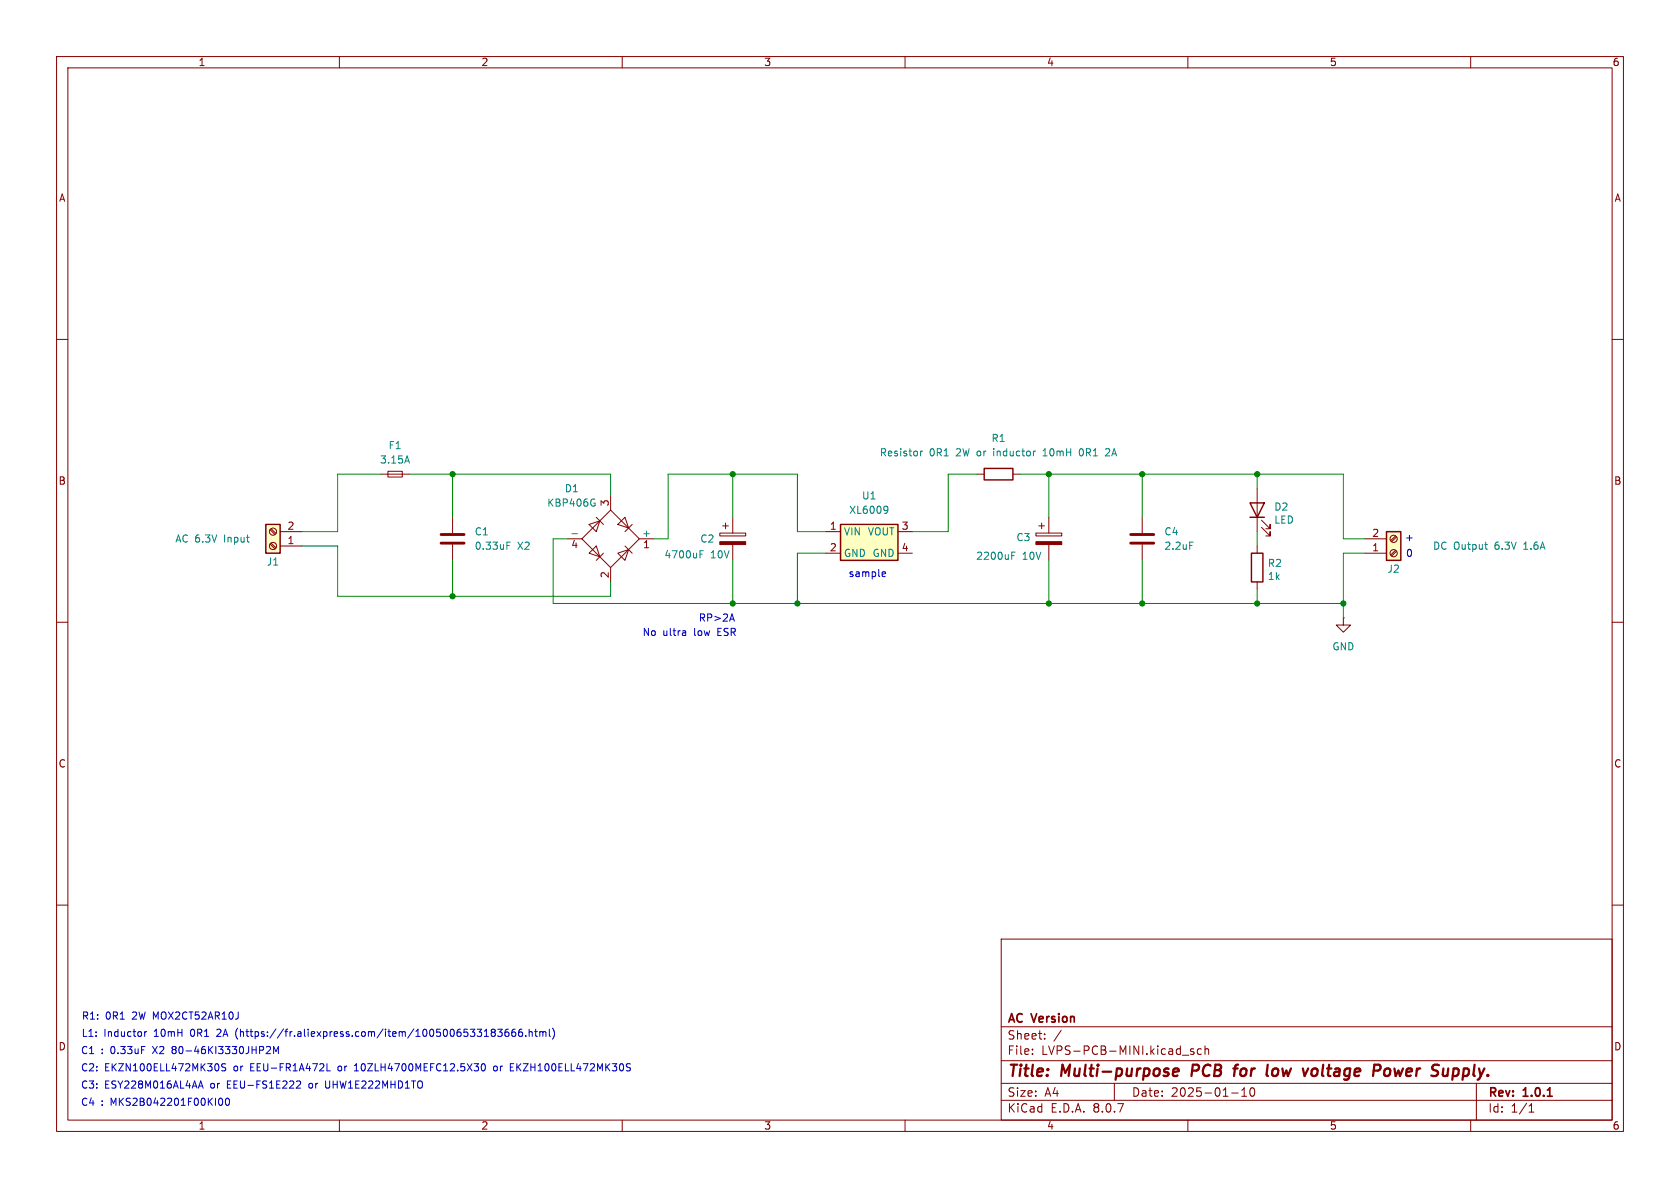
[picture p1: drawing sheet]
<svg xmlns="http://www.w3.org/2000/svg" width="297mm" height="210mm" viewBox="0 0 297 210" stroke-linecap="round" stroke-linejoin="round" font-family="sans-serif">
<g fill="none" stroke="#840000" stroke-width=".18">
<path d="M10 10h277v190h-277zM12 12h273v186h-273zM60 10v2M110 10v2M160 10v2M210 10v2M260 10v2M10 60h2M285 60h2M80 91.4v2.8M80 96.3v2.8M10 110h2"/>
<path d="M285 110h2M10 160h2M177 166h108v32h-108zM285 160h2M60 198v2M110 198v2M160 198v2M177 194.5h108M177 191.5h108M177 187.5h108M177 181.5h108M182.5 186.3v.1"/>
<path d="M182.5 185.5v.1M184.7 183.6v.1M184.7 182.8v.1M187.6 182.1l-1.3 2M197 191.5v3M209 186.5h1.2M210 198v2M211 185.5l-.3-.1-.2 .2v.2l.5 .2v.3h-.5M212.4 185.5l-.4-.1-.3 .3v.4l.1 .2h.6M213 185.5l.2-.1 .4 .1 .1 .9M213 184.9v1.5M217.7 193.2h1.2"/>
<path d="M219.5 193.8h.9M219.5 192.7l.5-.4v1.5M221.1 192.4l.2-.1a.81 .81 0 0 1 .6 .6 .81 .81 0 0 1-.3 .8l-.1 .1a.81 .81 0 0 1-.4-1.4zM260 198v2M261 191.5v6.5M270.3 196.6h.9M270.3 195.5l.4-.4v1.5"/>
</g>
<path d="M273.6 193.8h.8" fill="none" stroke="#840000" stroke-width=".3"/>
<path d="M207.4 189.5l1-.1-.1-.4-.2-.1-.5 .1-.3 .9 .3 .3 .6-.1M210.9 188.2l-.3 2M218 188.9h.8M218.9 188.2l-.4 .1-.1 .2M225.7 188.9a.62 .62 0 0 0-.8 .4v.7a.52 .52 0 0 0 .8 .1M232.1 189a.5 .5 0 0 1 .8 .3v.5a.62 .62 0 0 1-.7 .4M244.9 189.1a.52 .52 0 0 1 .5-.2 .52 .52 0 0 1 .4 .4l-.1 .5a.55 .55 0 0 1-.5 .4 .55 .55 0 0 1-.5-.4zM256.8 190.1l.6 .1M257 188.9l-.3 2M257.6 188.9l-.6 .1" fill="none" stroke="#840000" stroke-width=".4"/>
<path d="M78 96h4M78 94.5h4" fill="none" stroke="#840000" stroke-width=".51"/>
<path d="M89.6 96.4h.4M89.6 95.8h.6" fill="none" stroke="#008484" stroke-width=".18"/>
<path d="M47 92.7h2.5v5.1h-2.5z" fill="#ffffc2"/>
<path d="M47 92.7h2.5v5.1h-2.5z" fill="none" stroke="#840000" stroke-width=".25"/>
<g fill="none" stroke="#840000" stroke-width=".18">
<path d="M47.8 93.6l.8 .9M47.8 96.2l.8 .8M47.9 93.5l.9 .8M47.9 96l.9 .9M49.5 96.5h3.8M49.5 94h3.8M67.3 83.8h5.1M68.6 83.3h2.5v1h-2.5zM100.3 95.3h2.6M104.1 92.7l1.9-.6-.6 1.9zM104.1 97.8l1.3-1.3 .6 1.9zM105.4 91.4l1.3 1.3"/>
<path d="M106.7 97.8l-1.3 1.3M107.9 90.2l5.1 5.1-5.1 5-5-5zM107.9 87.6v2.6M109.2 92.7l1.3-1.3 .6 1.9zM109.2 97.8l1.9-.6-.6 1.9zM110.5 96.5l1.3 1.3M111.8 92.7l-1.3 1.3M113 95.3h2.6M127.3 94.2h4.5v.5h-4.5zM127.8 93h1M128.3 92.5v1M129.5 91.4v2.8"/>
<path d="M129.5 96.3v2.8M107.9 100.3v2.6"/>
<circle cx="48.3" cy="96.5" r=".63"/>
<circle cx="48.3" cy="94" r=".63"/>
</g>
<path d="M72 80.6l.4 1.3M101.1 94.3h1M104.8 88.2l.3 .1M105 88.9h.2v.5l-.2 .1M123.7 98h.5M123.7 97.4h.7" fill="none" stroke="#008484" stroke-width=".18"/>
<path d="M127.3 95.8h4.5v.5h-4.5z" fill="#840000" stroke="#840000" stroke-width=".18"/>
<path d="M148.6 92.7h10.1v6.4h-10.1z" fill="#ffffc2"/>
<path d="M148.6 92.7h10.1v6.4h-10.1z" fill="none" stroke="#840000" stroke-width=".25"/>
<path d="M146 94h2.6M146 97.8h2.6M158.7 94h2.6M158.7 97.8h2.6M183.1 94.2h4.6v.5h-4.6zM183.6 93h1.1M184.1 92.5v1M185.4 91.4v2.8M185.4 96.3v2.8" fill="none" stroke="#840000" stroke-width=".18"/>
<path d="M156.5 89.5l.4 .1a.84 .84 0 0 1-.3 1.1M157 90l-.3 .3h-.2M178.9 98.2h.4M178.9 97.6h.6" fill="none" stroke="#008484" stroke-width=".18"/>
<path d="M183.1 95.8h4.6v.5h-4.6z" fill="#840000" stroke="#840000" stroke-width=".18"/>
<path d="M245.1 94h2.5v5.1h-2.5z" fill="#ffffc2"/>
<path d="M174 82.8h5.1v2h-5.1zM221 88.9h2.5l-1.3 2.5zM221 91.4h2.5M221.2 97.8h2.1v5.1h-2.1zM245.1 94h2.5v5.1h-2.5z" fill="none" stroke="#840000" stroke-width=".25"/>
<g fill="none" stroke="#840000" stroke-width=".18">
<path d="M172.7 83.8h1.3M179.1 83.8h1.2M201.9 91.4v2.8M201.9 96.3v2.8M222.2 86.4v7.6M222.2 96.5v1.3M223 93.2l1.5 1.5v-.7v.7h-.7M223 91.9l1.5 1.6v-.8v.8h-.7M241.3 97.8h3.8M241.3 95.3h3.8M246.7 94.7l-.9 .9M246.7 97.3l-.9 .8"/>
<path d="M246.9 94.9l-.9 .9M246.9 97.5l-.9 .8M222.2 102.9v1.2M237.5 109.2v1.3h1.3l-1.3 1.3-1.3-1.3h1.3M237.5 109.2h.1"/>
<circle cx="246.4" cy="95.2" r=".63"/>
<circle cx="246.4" cy="97.8" r=".63"/>
</g>
<path d="M162.7 79.7v.9M163.1 79.7l-.4 .3M182.9 79.7h.2M184.6 79.5l-.2 .2M191.2 79.3a.68 .68 0 0 0-.4 .7 .68 .68 0 0 0 .4 .6M196.1 79.4l-.5-.1-.1 .1M196.1 79.9l-.7 .7h.8M184.4 80.6h.7M210.3 95.8h.6M262.5 96.3h.5M262.8 97.1h.2" fill="none" stroke="#008484" stroke-width=".18"/>
<path d="M199.9 96h4.1M199.9 94.5h4.1" fill="none" stroke="#840000" stroke-width=".51"/>
<g fill="none" stroke="#0000c2" stroke-width=".18">
<path d="M121.2 111.6v.7M121.2 112.3h-.1M121.2 111.8l-.1 .1M129.1 109.4h.6M129.4 108.5l.4 1.3M156.1 101.1h.4l.1 .3-.6 .1M156.5 101.9h-.4M25.6 182.4v.8M25.9 182.4l-.3 .2M35.2 192h.6M35.5 191.1l.4 1.3M38.6 188.2l.1 .3-.1 .7"/>
<path d="M38.8 194.3l.1-.2a.68 .68 0 0 1 .5 .7 .68 .68 0 0 1-.5 .6l-.1-.1M39.9 188.1l-.5-.1-.2 .2v.3l.6 .3 .1 .3-.2 .2-.5-.1M40 194.2l.1-.1a.68 .68 0 0 1 .5 .7 .68 .68 0 0 1-.5 .6 .84 .84 0 0 1-.1-1.2zM41.8 182.1l-.1 .5 .1 .7M47.3 185h.4l.1 .4-.8 .9h.8M48.4 186.3v-1.3l.4 .9 .4-.9v1.3M52.5 191.1h.4l.2 .3-.7 1h.7M57.6 191.1v1l.2 .3M57.8 188v1.3h.6M62.6 189.3h.8M62.9 188.2l-.3 .2M85.3 188.1l.1-.1a.68 .68 0 0 1 .4 .7 .68 .68 0 0 1-.4 .6 .84 .84 0 0 1-.1-1.2z"/>
<path d="M87.1 182.5l-.3-.3 .3-.3h.2l.3 .3-.3 .3M87.1 182.5l-.3 .2 .1 .4 .2 .1 .3-.1 .2-.1v-.3l-.3-.2M87.1 182.5h.2M87.7 188.5h-.3l-.1 .2v.5l.4 .1M88 181.9h.8l-.5 .5 .4 .1v.6l-.2 .1-.5-.1M89.9 181.9l-.4 .1a.86 .86 0 0 0 0 1.2l.4-.1 .1-.4-.3-.3h-.2l-.2 .3M90.2 189.3h.6M90.2 188h.6M90.2 188.6h.4M91.1 181.9l-.4 .1a.86 .86 0 0 0 0 1.2l.4-.1 .1-.4-.3-.3-.3 .1-.1 .2M92.3 181.9l-.4 .1a.86 .86 0 0 0 0 1.2l.4-.1 .1-.4-.2-.3-.4 .1-.1 .2M92.9 183.1v.1"/>
<path d="M93.6 182.5l.1-.1h.3l.1 .8M93.6 181.9v1.3M94.5 182.4h.5M94.7 181.9v1.1l.3 .2M95.4 182.5l.4-.1 .2 .1M95.4 182.4v.8M96 182.5l.2-.1h.3v.8M96 182.5v.7M97.1 181.9v1.1l.2 .2M97.7 181.8a1.46 1.46 0 0 1 0 1.9M111.3 188l.1 .1M111.3 188.8l.1 .1-.1 .3"/>
</g>
<g fill="none" stroke="#008400" stroke-width=".18">
<path d="M53.3 96.5h6.4v8.9h48.2v-2.5M67.3 83.8h-7.6v10.2h-6.4M72.4 83.8h35.5v3.8M80 83.8v7.6M80 99.1v6.3M100.3 95.3h-2.5v11.4h139.7M129.5 83.8v7.6M129.5 99.1v7.6M146 94h-5v-10.2h-22.9v11.5h-2.5M146 97.8h-5v8.9M172.7 83.8h-5.1v10.2h-6.3M180.3 83.8h57.2v11.5h3.8"/>
<path d="M185.4 83.8v7.6M185.4 99.1v7.6M201.9 83.8v7.6M201.9 99.1v7.6M222.2 83.8v2.6M222.2 94v2.5M241.3 97.8h-3.8v11.4M222.2 104.1v2.6"/>
</g>
<g fill="#008400" stroke="#008400" stroke-width=".18">
<circle cx="201.9" cy="83.8" r=".46"/>
<circle cx="201.9" cy="106.7" r=".46"/>
<circle cx="185.4" cy="106.7" r=".46"/>
<circle cx="222.2" cy="106.7" r=".46"/>
<circle cx="185.4" cy="83.8" r=".46"/>
<circle cx="237.5" cy="106.7" r=".46"/>
<circle cx="222.2" cy="83.8" r=".46"/>
<circle cx="141" cy="106.7" r=".46"/>
<circle cx="129.5" cy="106.7" r=".46"/>
<circle cx="129.5" cy="83.8" r=".46"/>
<circle cx="80" cy="105.4" r=".46"/>
<circle cx="80" cy="83.8" r=".46"/>
</g>
<g font-size="2.8" fill="#840000">
<text x="178" y="190.9">Title:</text>
<text x="187.7" y="190.9">Multi-purpose</text>
<text x="211.5" y="190.9">PCB</text>
<text x="219.8" y="190.9">for</text>
<text x="226.3" y="190.9">low</text>
<text x="233.6" y="190.9">voltage</text>
<text x="246.8" y="190.9">Power</text>
<text x="258" y="190.9">Supply.</text>
</g>
<g font-size="2.1" fill="#840000">
<text x="178" y="184">Sheet:</text>
<text x="178" y="181.2">AC</text>
<text x="182.5" y="181.2">Version</text>
<text x="178" y="186.7">File:</text>
<text x="184.1" y="186.7">LVPS-PCB-MINI.kicad_sch</text>
<text x="178" y="196.9">KiCad</text>
<text x="178" y="194.1">Size:</text>
<text x="184.7" y="194.1">A4</text>
<text x="185.7" y="196.9">E.D.A.</text>
<text x="193.3" y="196.9">8.0.7</text>
<text x="200" y="194.1">Date:</text>
<text x="207" y="194.1">2025-01-10</text>
<text x="263" y="194.3">Rev:</text>
<text x="263" y="196.9">Id:</text>
<text x="267.1" y="196.9">1/1</text>
<text x="269.4" y="194.3">1.0.1</text>
</g>
<g font-size="1.8" fill="#840000">
<text x="35" y="11.9">1</text>
<text x="85" y="11.9">2</text>
<text x="135" y="11.9">3</text>
<text x="185" y="11.9">4</text>
<text x="235" y="11.9">5</text>
<text x="285" y="11.9">6</text>
<text x="10.3" y="35.9">A</text>
<text x="285.3" y="35.9">A</text>
<text x="10.3" y="85.9">B</text>
<text x="107.7" y="89.6" transform="rotate(-90 107.7 89.6)">3</text>
<text x="285.3" y="85.9">B</text>
<text x="50.7" y="93.7">2</text>
<text x="146.6" y="93.7">1</text>
<text x="159.3" y="93.7">3</text>
<text x="242.5" y="95">2</text>
<text x="50.7" y="96.3">1</text>
<text x="100.9" y="97.2">4</text>
<text x="113.6" y="97.2">1</text>
<text x="146.6" y="97.5">2</text>
<text x="159.3" y="97.5">4</text>
<text x="242.5" y="97.5">1</text>
<text x="107.7" y="102.3" transform="rotate(-90 107.7 102.3)">2</text>
<text x="10.3" y="135.9">C</text>
<text x="285.3" y="135.9">C</text>
<text x="10.3" y="185.9">D</text>
<text x="285.3" y="185.9">D</text>
<text x="35" y="199.9">1</text>
<text x="85" y="199.9">2</text>
<text x="135" y="199.9">3</text>
<text x="185" y="199.9">4</text>
<text x="235" y="199.9">5</text>
<text x="285" y="199.9">6</text>
</g>
<g font-size="1.8" fill="#008484">
<text x="67.1" y="82.1">3.15A</text>
<text x="68.6" y="79.6">F1</text>
<text x="155.4" y="80.9">Resistor</text>
<text x="164.3" y="80.9">0R1</text>
<text x="169.2" y="80.9">2W or</text>
<text x="175.2" y="78.3">R1</text>
<text x="176.1" y="80.9">inductor</text>
<text x="185.1" y="80.9">10mH</text>
<text x="191.7" y="80.9">0R1</text>
<text x="196.5" y="80.9">2A</text>
<text x="96.6" y="89.8">KBP406G</text>
<text x="99.8" y="87.2">D1</text>
<text x="152.3" y="88.5">U1</text>
<text x="83.8" y="94.8">C1</text>
<text x="113.4" y="95">+</text>
<text x="149.1" y="94.8">VIN</text>
<text x="150" y="91">XL6009</text>
<text x="153.3" y="94.8">VOUT</text>
<text x="179.6" y="95.9">C3</text>
<text x="205.7" y="94.8">C4</text>
<text x="225.2" y="90.5">D2</text>
<text x="225.2" y="92.8">LED</text>
<text x="30.9" y="96.1">AC 6.3V</text>
<text x="39.7" y="96.1">Input</text>
<text x="47.1" y="100.2">J1</text>
<text x="83.8" y="97.4">0.33uF</text>
<text x="91.5" y="97.4">X2</text>
<text x="117.4" y="98.9">4700uF</text>
<text x="123.7" y="96.1">C2</text>
<text x="125.6" y="98.9">10V</text>
<text x="149.1" y="98.7">GND GND</text>
<text x="172.5" y="99.2">2200uF</text>
<text x="180.7" y="99.2">10V</text>
<text x="205.7" y="97.4">2.2uF</text>
<text x="224" y="100.4">R2</text>
<text x="245.2" y="101.4">J2</text>
<text x="253.2" y="97.4">DC Output</text>
<text x="264.4" y="97.4">6.3V</text>
<text x="269.6" y="97.4">1.6A</text>
<text x="224" y="102.7">1k</text>
<text x="235.5" y="115.2">GND</text>
</g>
<g font-size="1.8" fill="#0000c2">
<text x="248.3" y="95.9">+</text>
<text x="248.5" y="98.7">0</text>
<text x="149.9" y="102.2">sample</text>
<text x="113.5" y="112.6">No</text>
<text x="117.2" y="112.6">ultra</text>
<text x="122.8" y="112.6">low</text>
<text x="123.4" y="110.1">RP&gt;2A</text>
<text x="127.1" y="112.6">ESR</text>
<text x="14.3" y="183.5">L1:</text>
<text x="14.4" y="180.4">R1:</text>
<text x="18.4" y="183.5">Inductor</text>
<text x="18.6" y="180.4">0R1</text>
<text x="23.5" y="180.4">2W MOX2CT52AR10J</text>
<text x="27.3" y="183.5">10mH</text>
<text x="33.9" y="183.5">0R1</text>
<text x="38.8" y="183.5">2A</text>
<text x="42.3" y="183.5">(https://fr.aliexpress.com/item/1005006533183666.html)</text>
<text x="14.2" y="186.5">C1</text>
<text x="14.2" y="189.6">C2:</text>
<text x="17.9" y="186.5">:</text>
<text x="18.5" y="189.6">EKZN100ELL472MK30S</text>
<text x="19.6" y="186.5">0.33uF</text>
<text x="27.3" y="186.5">X2</text>
<text x="30.9" y="186.5">80-46KI3330JHP2M</text>
<text x="41.4" y="189.6">or</text>
<text x="44.5" y="189.6">EEU-FR1A472L</text>
<text x="60.2" y="189.6">or</text>
<text x="63.3" y="189.6">10ZLH4700MEFC12.5X30</text>
<text x="88.1" y="189.6">or</text>
<text x="91.2" y="189.6">EKZH100ELL472MK30S</text>
<text x="14.2" y="192.6">C3:</text>
<text x="14.2" y="195.7">C4</text>
<text x="17.9" y="195.7">:</text>
<text x="18.5" y="192.6">ESY228M016AL4AA</text>
<text x="19.6" y="195.7">MKS2B042201F00KI00</text>
<text x="37.3" y="192.6">or</text>
<text x="40.4" y="192.6">EEU-FS1E222</text>
<text x="55.1" y="192.6">or</text>
<text x="58.2" y="192.6">UHW1E222MHD1TO</text>
</g>
</svg>
